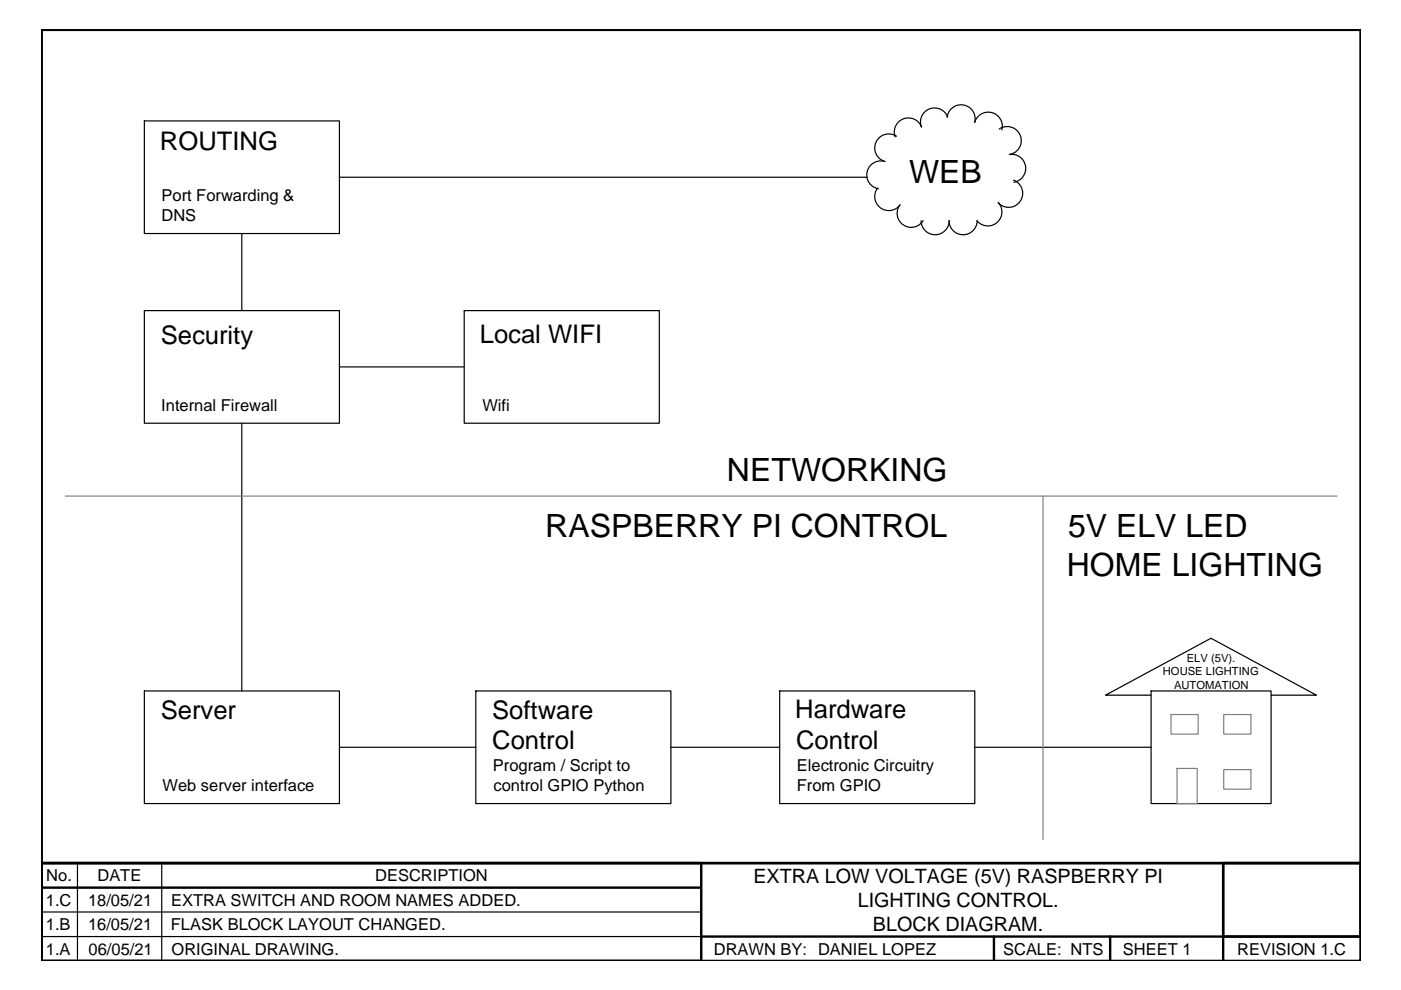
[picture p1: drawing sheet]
<svg xmlns="http://www.w3.org/2000/svg" width="297mm" height="210mm" viewBox="0 0 297 210" stroke-linecap="round" stroke-linejoin="round" font-family="sans-serif">
<g fill="none" stroke="#000" stroke-width=".25">
<path d="M30.6 25.6h41.4v23.9h-41.4zM72 37.6h111.9M186.1 39.9a2.98 2.98 0 0 0 .6 4.1 2.98 2.98 0 0 0 4.1-.5M190.1 28.9a2.98 2.98 0 0 0-4.4 1.2 2.98 2.98 0 0 0 1.9 4.1 2.98 2.98 0 0 0-3.8 2.2 2.98 2.98 0 0 0 2.4 3.6M195.4 26.9a2.98 2.98 0 0 0-3.9-1.7 2.98 2.98 0 0 0-1.7 3.8M200.8 24.9a2.98 2.98 0 0 1 3.5-2.6 2.98 2.98 0 0 1 2.3 3.7 2.98 2.98 0 0 1 3.7-2.1 2.98 2.98 0 0 1 2.1 3.6M200.9 24.8a2.98 2.98 0 0 0-3.8-1.7 2.98 2.98 0 0 0-1.8 3.8M211.8 27.4a2.98 2.98 0 0 1 4.5 1.3 2.98 2.98 0 0 1-2.3 4.1M214 32.7a2.98 2.98 0 0 1 3.4 2.5 2.98 2.98 0 0 1-2.4 3.4M214.9 38.2a2.98 2.98 0 0 1 1.4 4.5 2.98 2.98 0 0 1-4.7 .3M51.3 49.5v16.4M190.8 43.4a2.98 2.98 0 0 0 .7 4.3 2.98 2.98 0 0 0 4.2-.9"/>
<path d="M201.2 46.8a2.98 2.98 0 0 0 3 3 2.98 2.98 0 0 0 3-3M201.3 46.8a2.98 2.98 0 0 1-3 3 2.98 2.98 0 0 1-3-3M211.7 42.9a2.98 2.98 0 0 1-.3 4.3 2.98 2.98 0 0 1-4.3-.4M30.6 65.9h41.4v23.8h-41.4zM72 77.8h26.4M98.4 65.9h41.4v23.8h-41.4zM51.3 89.7v56.8M30.6 146.5h41.4v23.9h-41.4zM72 158.4h28.9M100.9 146.5h41.3v23.9h-41.3zM142.2 158.4h23.1M165.3 146.5h41.4v23.9h-41.4z"/>
<path d="M206.7 158.4h37.4M244.1 146.5h25.4v23.9h-25.4zM244.1 147.4h-9.7l22.4-12.1 22.3 12.1h-9.6M8.9 198.6h139.7M8.9 193.4h139.7M16.4 183.1v20.6M34.3 183.1v20.6M148.7 183v20.7"/>
</g>
<path d="M13.8 105.2h269.7M221.1 105.2v72.8M248.3 151.5h5.7v4.1h-5.7zM259.5 151.5h5.7v4.1h-5.7zM249.6 162.9h4.2v7.5h-4.2zM259.5 163.2h5.7v4.1h-5.7z" fill="none" stroke="#808080" stroke-width=".25"/>
<path d="M8.8 6.3h279.7v176.7h-279.7zM8.8 183h139.9v20.7h-139.9zM8.8 183h279.7v20.7h-279.7zM8.9 188.2h139.7M148.7 198.6h139.8M210.7 198.6v5.1M235.4 198.6v5.1M259.3 183h29.2v15.6h-29.2zM259.3 183v20.7" fill="none" stroke="#000" stroke-width=".51"/>
<g font-size="6.8">
<text x="192.7" y="38.8">WEB</text>
<text x="154.1" y="102.1">NETWORKING</text>
<text x="115.6" y="113.9">RASPBERRY PI CONTROL</text>
<text x="226.4" y="113.8">5V ELV LED</text>
<text x="226.2" y="122">HOME LIGHTING</text>
</g>
<g font-size="5.4">
<text x="33.9" y="31.8">ROUTING</text>
<text x="34.1" y="72.9">Security</text>
<text x="101.7" y="72.8">Local WIFI</text>
<text x="34.1" y="152.3">Server</text>
<text x="104.4" y="152.3">Software</text>
<text x="168.6" y="152.3">Hardware</text>
<text x="104.4" y="158.9">Control</text>
<text x="168.8" y="158.8">Control</text>
</g>
<g font-size="4.2">
<text x="159.7" y="187.2">EXTRA LOW VOLTAGE (5V) RASPBERRY PI</text>
<text x="181.9" y="192.3">LIGHTING CONTROL.</text>
<text x="185.1" y="197.3">BLOCK DIAGRAM.</text>
</g>
<g font-size="3.5">
<text x="34.2" y="42.6">Port Forwarding &amp;</text>
<text x="34.2" y="46.8">DNS</text>
<text x="34.2" y="87.2">Internal Firewall</text>
<text x="102.3" y="87.2">Wifi</text>
<text x="34.5" y="167.7">Web server interface</text>
<text x="104.5" y="163.5">Program / Script to</text>
<text x="104.6" y="167.7">control GPIO Python</text>
<text x="169" y="163.5">Electronic Circuitry</text>
<text x="169" y="167.7">From GPIO</text>
<text x="9.8" y="186.8">No.</text>
<text x="20.7" y="186.8">DATE</text>
<text x="79.5" y="186.8">DESCRIPTION</text>
<text x="9.7" y="197.2">1.B</text>
<text x="9.7" y="192.1">1.C</text>
<text x="18.7" y="197.2">16/05/21</text>
<text x="18.7" y="192.1">18/05/21</text>
<text x="36.2" y="197.2">FLASK BLOCK LAYOUT CHANGED.</text>
<text x="36.3" y="192">EXTRA SWITCH AND ROOM NAMES ADDED.</text>
<text x="9.7" y="202.4">1.A</text>
<text x="18.8" y="202.4">06/05/21</text>
<text x="36.4" y="202.4">ORIGINAL DRAWING.</text>
<text x="151.3" y="202.4">DRAWN BY: DANIEL LOPEZ</text>
<text x="212.7" y="202.4">SCALE: NTS</text>
<text x="238.1" y="202.4">SHEET 1</text>
<text x="262.3" y="202.4">REVISION 1.C</text>
</g>
<g font-size="2.4">
<text x="246.5" y="143.2">HOUSE LIGHTING</text>
<text x="251.6" y="140.3">ELV (5V).</text>
<text x="248.9" y="146">AUTOMATION</text>
</g>
</svg>
